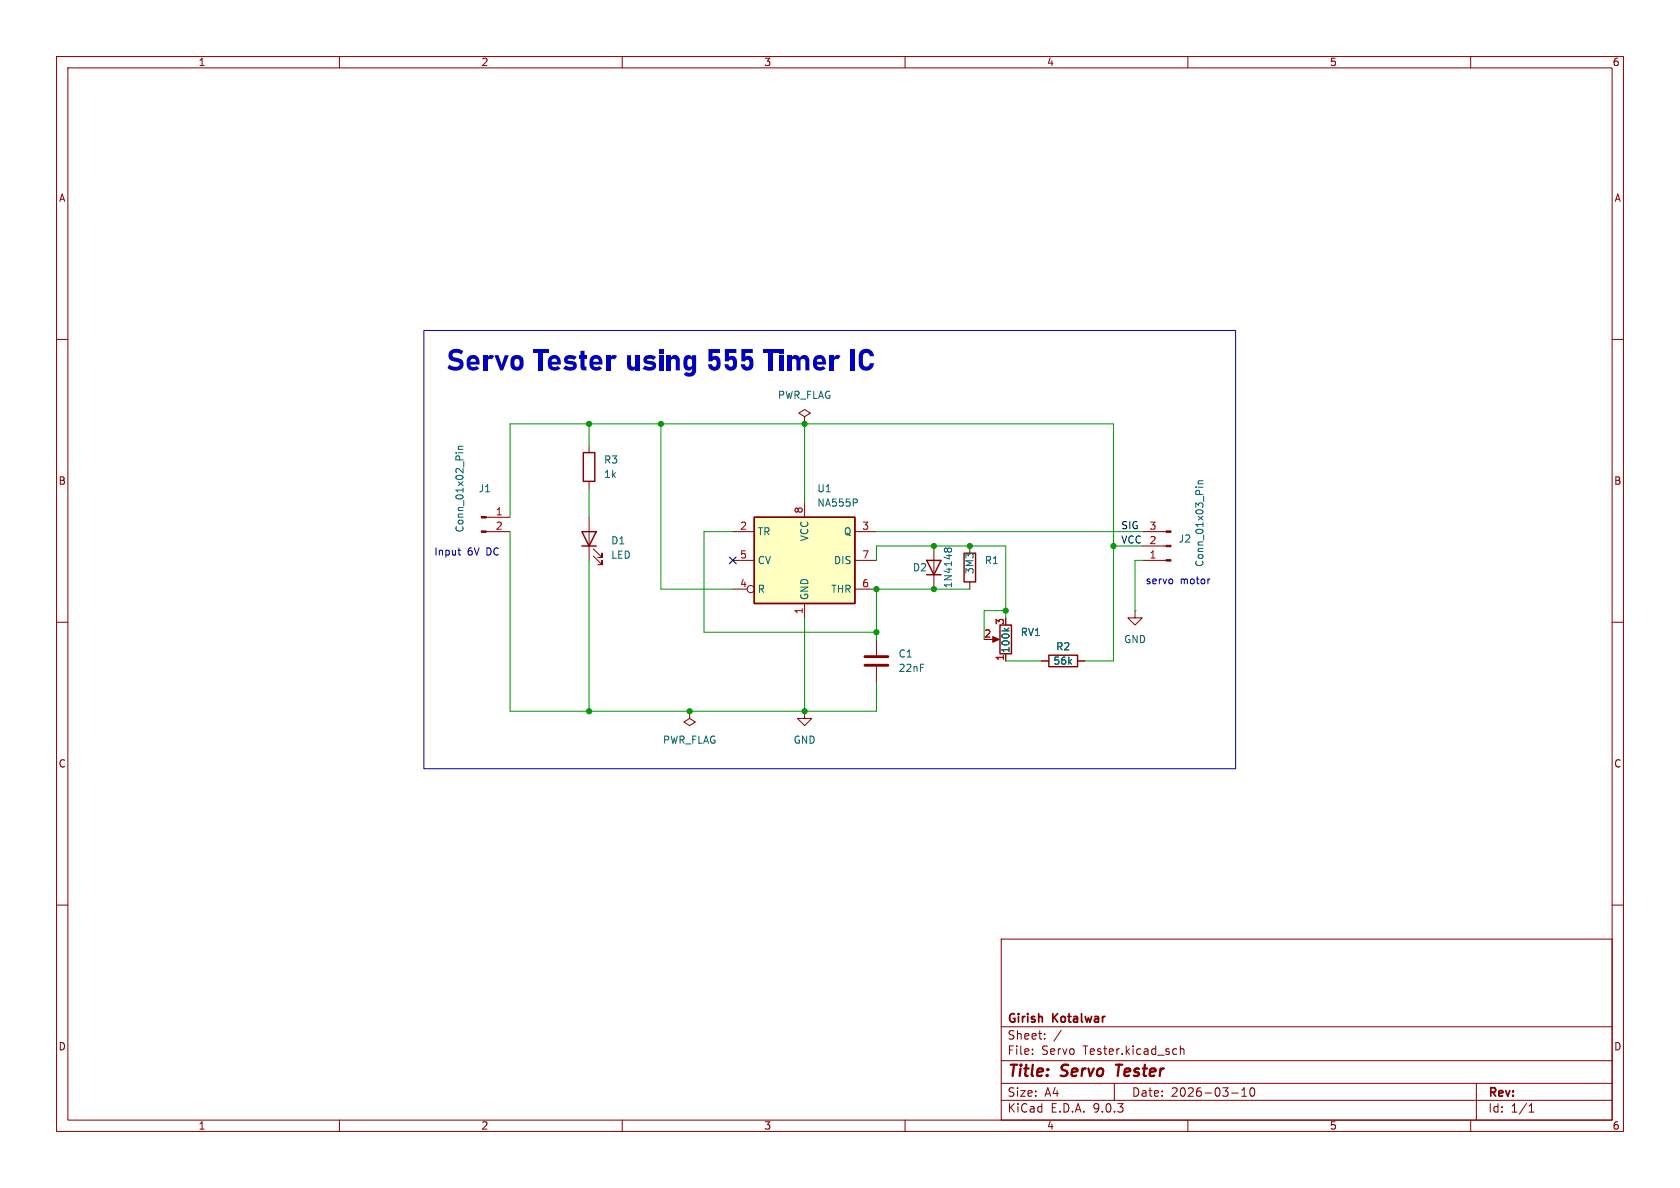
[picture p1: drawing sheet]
(kicad_sch
 (version 20250114)
 (generator "eeschema")
 (generator_version "9.0")
 (paper "A4")
 (title_block
  (title "Servo Tester")
  (date "2026-03-10")
  (company "Girish Kotalwar"))
 (lib_symbols
  (symbol "Connector:Conn_01x02_Pin"
   (pin_names
    (offset 1.016) (hide yes)) (exclude_from_sim no) (in_bom yes) (on_board yes)
   (property "Reference" "J" (at 0 2.54 0) (effects (font (size 1.27 1.27))))
   (property "Value" "Conn_01x02_Pin" (at 0 -5.08 0) (effects (font (size 1.27 1.27))))
   (property "Footprint" "" (at 0 0 0) (effects (font (size 1.27 1.27)) (hide yes)))
   (property "Datasheet" "~" (at 0 0 0) (effects (font (size 1.27 1.27)) (hide yes)))
   (property "Description" "Generic connector, single row, 01x02, script generated" (at 0 0 0) (effects (font (size 1.27 1.27)) (hide yes)))
   (property "ki_locked" "" (at 0 0 0) (effects (font (size 1.27 1.27))))
   (symbol "Conn_01x02_Pin_1_1"
    (rectangle (start 0.8636 0.127) (end 0 -0.127) (stroke (width 0.1524) (type default)) (fill (type outline)))
    (rectangle (start 0.8636 -2.413) (end 0 -2.667) (stroke (width 0.1524) (type default)) (fill (type outline)))
    (polyline (pts (xy 1.27 0) (xy 0.8636 0)) (stroke (width 0.1524) (type default)) (fill (type none)))
    (polyline (pts (xy 1.27 -2.54) (xy 0.8636 -2.54)) (stroke (width 0.1524) (type default)) (fill (type none)))
    (pin passive line (at 5.08 0 180) (length 3.81) (name "Pin_1" (effects (font (size 1.27 1.27)))) (number "1" (effects (font (size 1.27 1.27)))))
    (pin passive line (at 5.08 -2.54 180) (length 3.81) (name "Pin_2" (effects (font (size 1.27 1.27)))) (number "2" (effects (font (size 1.27 1.27))))))
   (embedded_fonts no))
  (symbol "Connector:Conn_01x03_Pin"
   (pin_names
    (offset 1.016) (hide yes)) (exclude_from_sim no) (in_bom yes) (on_board yes)
   (property "Reference" "J" (at 0 5.08 0) (effects (font (size 1.27 1.27))))
   (property "Value" "Conn_01x03_Pin" (at 0 -5.08 0) (effects (font (size 1.27 1.27))))
   (property "Footprint" "" (at 0 0 0) (effects (font (size 1.27 1.27)) (hide yes)))
   (property "Datasheet" "~" (at 0 0 0) (effects (font (size 1.27 1.27)) (hide yes)))
   (property "Description" "Generic connector, single row, 01x03, script generated" (at 0 0 0) (effects (font (size 1.27 1.27)) (hide yes)))
   (property "ki_locked" "" (at 0 0 0) (effects (font (size 1.27 1.27))))
   (symbol "Conn_01x03_Pin_1_1"
    (rectangle (start 0.8636 2.667) (end 0 2.413) (stroke (width 0.1524) (type default)) (fill (type outline)))
    (rectangle (start 0.8636 0.127) (end 0 -0.127) (stroke (width 0.1524) (type default)) (fill (type outline)))
    (rectangle (start 0.8636 -2.413) (end 0 -2.667) (stroke (width 0.1524) (type default)) (fill (type outline)))
    (polyline (pts (xy 1.27 2.54) (xy 0.8636 2.54)) (stroke (width 0.1524) (type default)) (fill (type none)))
    (polyline (pts (xy 1.27 0) (xy 0.8636 0)) (stroke (width 0.1524) (type default)) (fill (type none)))
    (polyline (pts (xy 1.27 -2.54) (xy 0.8636 -2.54)) (stroke (width 0.1524) (type default)) (fill (type none)))
    (pin passive line (at 5.08 2.54 180) (length 3.81) (name "Pin_1" (effects (font (size 1.27 1.27)))) (number "1" (effects (font (size 1.27 1.27)))))
    (pin passive line (at 5.08 0 180) (length 3.81) (name "Pin_2" (effects (font (size 1.27 1.27)))) (number "2" (effects (font (size 1.27 1.27)))))
    (pin passive line (at 5.08 -2.54 180) (length 3.81) (name "Pin_3" (effects (font (size 1.27 1.27)))) (number "3" (effects (font (size 1.27 1.27))))))
   (embedded_fonts no))
  (symbol "Device:C"
   (pin_numbers (hide yes))
   (pin_names
    (offset 0.254)) (exclude_from_sim no) (in_bom yes) (on_board yes)
   (property "Reference" "C" (at 0.635 2.54 0) (effects (font (size 1.27 1.27)) (justify left)))
   (property "Value" "C" (at 0.635 -2.54 0) (effects (font (size 1.27 1.27)) (justify left)))
   (property "Footprint" "" (at 0.9652 -3.81 0) (effects (font (size 1.27 1.27)) (hide yes)))
   (property "Datasheet" "~" (at 0 0 0) (effects (font (size 1.27 1.27)) (hide yes)))
   (property "Description" "Unpolarized capacitor" (at 0 0 0) (effects (font (size 1.27 1.27)) (hide yes)))
   (symbol "C_0_1"
    (polyline (pts (xy -2.032 0.762) (xy 2.032 0.762)) (stroke (width 0.508) (type default)) (fill (type none)))
    (polyline (pts (xy -2.032 -0.762) (xy 2.032 -0.762)) (stroke (width 0.508) (type default)) (fill (type none))))
   (symbol "C_1_1"
    (pin passive line (at 0 3.81 270) (length 2.794) (name "~" (effects (font (size 1.27 1.27)))) (number "1" (effects (font (size 1.27 1.27)))))
    (pin passive line (at 0 -3.81 90) (length 2.794) (name "~" (effects (font (size 1.27 1.27)))) (number "2" (effects (font (size 1.27 1.27))))))
   (embedded_fonts no))
  (symbol "Device:LED"
   (pin_numbers (hide yes))
   (pin_names
    (offset 1.016) (hide yes)) (exclude_from_sim no) (in_bom yes) (on_board yes)
   (property "Reference" "D" (at 0 2.54 0) (effects (font (size 1.27 1.27))))
   (property "Value" "LED" (at 0 -2.54 0) (effects (font (size 1.27 1.27))))
   (property "Footprint" "" (at 0 0 0) (effects (font (size 1.27 1.27)) (hide yes)))
   (property "Datasheet" "~" (at 0 0 0) (effects (font (size 1.27 1.27)) (hide yes)))
   (property "Description" "Light emitting diode" (at 0 0 0) (effects (font (size 1.27 1.27)) (hide yes)))
   (property "Sim.Pins" "1=K 2=A" (at 0 0 0) (effects (font (size 1.27 1.27)) (hide yes)))
   (symbol "LED_0_1"
    (polyline (pts (xy -3.048 -0.762) (xy -4.572 -2.286) (xy -3.81 -2.286) (xy -4.572 -2.286) (xy -4.572 -1.524)) (stroke (width 0) (type default)) (fill (type none)))
    (polyline (pts (xy -1.778 -0.762) (xy -3.302 -2.286) (xy -2.54 -2.286) (xy -3.302 -2.286) (xy -3.302 -1.524)) (stroke (width 0) (type default)) (fill (type none)))
    (polyline (pts (xy -1.27 0) (xy 1.27 0)) (stroke (width 0) (type default)) (fill (type none)))
    (polyline (pts (xy -1.27 -1.27) (xy -1.27 1.27)) (stroke (width 0.254) (type default)) (fill (type none)))
    (polyline (pts (xy 1.27 -1.27) (xy 1.27 1.27) (xy -1.27 0) (xy 1.27 -1.27)) (stroke (width 0.254) (type default)) (fill (type none))))
   (symbol "LED_1_1"
    (pin passive line (at -3.81 0 0) (length 2.54) (name "K" (effects (font (size 1.27 1.27)))) (number "1" (effects (font (size 1.27 1.27)))))
    (pin passive line (at 3.81 0 180) (length 2.54) (name "A" (effects (font (size 1.27 1.27)))) (number "2" (effects (font (size 1.27 1.27))))))
   (embedded_fonts no))
  (symbol "Device:R"
   (pin_numbers (hide yes))
   (pin_names
    (offset 0)) (exclude_from_sim no) (in_bom yes) (on_board yes)
   (property "Reference" "R" (at 2.032 0 90) (effects (font (size 1.27 1.27))))
   (property "Value" "R" (at 0 0 90) (effects (font (size 1.27 1.27))))
   (property "Footprint" "" (at -1.778 0 90) (effects (font (size 1.27 1.27)) (hide yes)))
   (property "Datasheet" "~" (at 0 0 0) (effects (font (size 1.27 1.27)) (hide yes)))
   (property "Description" "Resistor" (at 0 0 0) (effects (font (size 1.27 1.27)) (hide yes)))
   (symbol "R_0_1"
    (rectangle (start -1.016 -2.54) (end 1.016 2.54) (stroke (width 0.254) (type default)) (fill (type none))))
   (symbol "R_1_1"
    (pin passive line (at 0 3.81 270) (length 1.27) (name "~" (effects (font (size 1.27 1.27)))) (number "1" (effects (font (size 1.27 1.27)))))
    (pin passive line (at 0 -3.81 90) (length 1.27) (name "~" (effects (font (size 1.27 1.27)))) (number "2" (effects (font (size 1.27 1.27))))))
   (embedded_fonts no))
  (symbol "Device:R_Potentiometer"
   (pin_names
    (offset 1.016) (hide yes)) (exclude_from_sim no) (in_bom yes) (on_board yes)
   (property "Reference" "RV" (at -4.445 0 90) (effects (font (size 1.27 1.27))))
   (property "Value" "R_Potentiometer" (at -2.54 0 90) (effects (font (size 1.27 1.27))))
   (property "Footprint" "" (at 0 0 0) (effects (font (size 1.27 1.27)) (hide yes)))
   (property "Datasheet" "~" (at 0 0 0) (effects (font (size 1.27 1.27)) (hide yes)))
   (property "Description" "Potentiometer" (at 0 0 0) (effects (font (size 1.27 1.27)) (hide yes)))
   (symbol "R_Potentiometer_0_1"
    (rectangle (start 1.016 2.54) (end -1.016 -2.54) (stroke (width 0.254) (type default)) (fill (type none)))
    (polyline (pts (xy 1.143 0) (xy 2.286 0.508) (xy 2.286 -0.508) (xy 1.143 0)) (stroke (width 0) (type default)) (fill (type outline)))
    (polyline (pts (xy 2.54 0) (xy 1.524 0)) (stroke (width 0) (type default)) (fill (type none))))
   (symbol "R_Potentiometer_1_1"
    (pin passive line (at 0 3.81 270) (length 1.27) (name "1" (effects (font (size 1.27 1.27)))) (number "1" (effects (font (size 1.27 1.27)))))
    (pin passive line (at 0 -3.81 90) (length 1.27) (name "3" (effects (font (size 1.27 1.27)))) (number "3" (effects (font (size 1.27 1.27)))))
    (pin passive line (at 3.81 0 180) (length 1.27) (name "2" (effects (font (size 1.27 1.27)))) (number "2" (effects (font (size 1.27 1.27))))))
   (embedded_fonts no))
  (symbol "Diode:1N4148"
   (pin_numbers (hide yes))
   (pin_names (hide yes)) (exclude_from_sim no) (in_bom yes) (on_board yes)
   (property "Reference" "D" (at 0 2.54 0) (effects (font (size 1.27 1.27))))
   (property "Value" "1N4148" (at 0 -2.54 0) (effects (font (size 1.27 1.27))))
   (property "Footprint" "Diode_THT:D_DO-35_SOD27_P7.62mm_Horizontal" (at 0 0 0) (effects (font (size 1.27 1.27)) (hide yes)))
   (property "Datasheet" "https://assets.nexperia.com/documents/data-sheet/1N4148_1N4448.pdf" (at 0 0 0) (effects (font (size 1.27 1.27)) (hide yes)))
   (property "Description" "100V 0.15A standard switching diode, DO-35" (at 0 0 0) (effects (font (size 1.27 1.27)) (hide yes)))
   (property "Sim.Device" "D" (at 0 0 0) (effects (font (size 1.27 1.27)) (hide yes)))
   (property "Sim.Pins" "1=K 2=A" (at 0 0 0) (effects (font (size 1.27 1.27)) (hide yes)))
   (symbol "1N4148_0_1"
    (polyline (pts (xy -1.27 1.27) (xy -1.27 -1.27)) (stroke (width 0.254) (type default)) (fill (type none)))
    (polyline (pts (xy 1.27 1.27) (xy 1.27 -1.27) (xy -1.27 0) (xy 1.27 1.27)) (stroke (width 0.254) (type default)) (fill (type none)))
    (polyline (pts (xy 1.27 0) (xy -1.27 0)) (stroke (width 0) (type default)) (fill (type none))))
   (symbol "1N4148_1_1"
    (pin passive line (at -3.81 0 0) (length 2.54) (name "K" (effects (font (size 1.27 1.27)))) (number "1" (effects (font (size 1.27 1.27)))))
    (pin passive line (at 3.81 0 180) (length 2.54) (name "A" (effects (font (size 1.27 1.27)))) (number "2" (effects (font (size 1.27 1.27))))))
   (embedded_fonts no))
  (symbol "Timer:NA555P" (exclude_from_sim no) (in_bom yes) (on_board yes)
   (property "Reference" "U" (at -10.16 8.89 0) (effects (font (size 1.27 1.27)) (justify left)))
   (property "Value" "NA555P" (at 2.54 8.89 0) (effects (font (size 1.27 1.27)) (justify left)))
   (property "Footprint" "Package_DIP:DIP-8_W7.62mm" (at 16.51 -10.16 0) (effects (font (size 1.27 1.27)) (hide yes)))
   (property "Datasheet" "http://www.ti.com/lit/ds/symlink/ne555.pdf" (at 21.59 -10.16 0) (effects (font (size 1.27 1.27)) (hide yes)))
   (property "Description" "Precision Timers, 555 compatible, PDIP-8" (at 0 0 0) (effects (font (size 1.27 1.27)) (hide yes)))
   (symbol "NA555P_0_0"
    (pin power_in line (at 0 10.16 270) (length 2.54) (name "VCC" (effects (font (size 1.27 1.27)))) (number "8" (effects (font (size 1.27 1.27)))))
    (pin power_in line (at 0 -10.16 90) (length 2.54) (name "GND" (effects (font (size 1.27 1.27)))) (number "1" (effects (font (size 1.27 1.27))))))
   (symbol "NA555P_0_1"
    (rectangle (start -8.89 -7.62) (end 8.89 7.62) (stroke (width 0.254) (type default)) (fill (type background)))
    (rectangle (start -8.89 -7.62) (end 8.89 7.62) (stroke (width 0.254) (type default)) (fill (type background))))
   (symbol "NA555P_1_1"
    (pin input line (at -12.7 5.08 0) (length 3.81) (name "TR" (effects (font (size 1.27 1.27)))) (number "2" (effects (font (size 1.27 1.27)))))
    (pin input line (at -12.7 0 0) (length 3.81) (name "CV" (effects (font (size 1.27 1.27)))) (number "5" (effects (font (size 1.27 1.27)))))
    (pin input inverted (at -12.7 -5.08 0) (length 3.81) (name "R" (effects (font (size 1.27 1.27)))) (number "4" (effects (font (size 1.27 1.27)))))
    (pin output line (at 12.7 5.08 180) (length 3.81) (name "Q" (effects (font (size 1.27 1.27)))) (number "3" (effects (font (size 1.27 1.27)))))
    (pin input line (at 12.7 0 180) (length 3.81) (name "DIS" (effects (font (size 1.27 1.27)))) (number "7" (effects (font (size 1.27 1.27)))))
    (pin input line (at 12.7 -5.08 180) (length 3.81) (name "THR" (effects (font (size 1.27 1.27)))) (number "6" (effects (font (size 1.27 1.27))))))
   (embedded_fonts no))
  (symbol "power:GND"
   (power)
   (pin_numbers (hide yes))
   (pin_names
    (offset 0) (hide yes)) (exclude_from_sim no) (in_bom yes) (on_board yes)
   (property "Reference" "#PWR" (at 0 -6.35 0) (effects (font (size 1.27 1.27)) (hide yes)))
   (property "Value" "GND" (at 0 -3.81 0) (effects (font (size 1.27 1.27))))
   (property "Footprint" "" (at 0 0 0) (effects (font (size 1.27 1.27)) (hide yes)))
   (property "Datasheet" "" (at 0 0 0) (effects (font (size 1.27 1.27)) (hide yes)))
   (property "Description" "Power symbol creates a global label with name \"GND\" , ground" (at 0 0 0) (effects (font (size 1.27 1.27)) (hide yes)))
   (symbol "GND_0_1"
    (polyline (pts (xy 0 0) (xy 0 -1.27) (xy 1.27 -1.27) (xy 0 -2.54) (xy -1.27 -1.27) (xy 0 -1.27)) (stroke (width 0) (type default)) (fill (type none))))
   (symbol "GND_1_1"
    (pin power_in line (at 0 0 270) (length 0) (name "~" (effects (font (size 1.27 1.27)))) (number "1" (effects (font (size 1.27 1.27))))))
   (embedded_fonts no))
  (symbol "power:PWR_FLAG"
   (power)
   (pin_numbers (hide yes))
   (pin_names
    (offset 0) (hide yes)) (exclude_from_sim no) (in_bom yes) (on_board yes)
   (property "Reference" "#FLG" (at 0 1.905 0) (effects (font (size 1.27 1.27)) (hide yes)))
   (property "Value" "PWR_FLAG" (at 0 3.81 0) (effects (font (size 1.27 1.27))))
   (property "Footprint" "" (at 0 0 0) (effects (font (size 1.27 1.27)) (hide yes)))
   (property "Datasheet" "~" (at 0 0 0) (effects (font (size 1.27 1.27)) (hide yes)))
   (property "Description" "Special symbol for telling ERC where power comes from" (at 0 0 0) (effects (font (size 1.27 1.27)) (hide yes)))
   (symbol "PWR_FLAG_0_0"
    (pin power_out line (at 0 0 90) (length 0) (name "~" (effects (font (size 1.27 1.27)))) (number "1" (effects (font (size 1.27 1.27))))))
   (symbol "PWR_FLAG_0_1"
    (polyline (pts (xy 0 0) (xy 0 1.27) (xy -1.016 1.905) (xy 0 2.54) (xy 1.016 1.905) (xy 0 1.27)) (stroke (width 0) (type default)) (fill (type none))))
   (embedded_fonts no)))
 (rectangle
  (start 74.93 58.42)
  (end 218.44 135.89)
  (stroke (width 0) (type default))
  (fill (type none)))
 (text "servo motor"
  (exclude_from_sim no)
  (at 208.28 102.87 0)
  (effects (font (size 1.27 1.27))))
 (text "Servo Tester using 555 Timer IC"
  (exclude_from_sim no)
  (at 116.84 64.77 0)
  (effects (font
    (face "Bahnschrift") (size 3.81 3.81)
    (bold yes))))
 (text "Input 6V DC"
  (exclude_from_sim no)
  (at 82.55 97.79 0)
  (effects (font (size 1.27 1.27))))
 (junction
  (at 171.45 96.52)
  (diameter 0)
  (color 0 0 0 0))
 (junction
  (at 165.1 104.14)
  (diameter 0)
  (color 0 0 0 0))
 (junction
  (at 104.14 74.93)
  (diameter 0)
  (color 0 0 0 0))
 (junction
  (at 154.94 111.76)
  (diameter 0)
  (color 0 0 0 0))
 (junction
  (at 165.1 96.52)
  (diameter 0)
  (color 0 0 0 0))
 (junction
  (at 142.24 125.73)
  (diameter 0)
  (color 0 0 0 0))
 (junction
  (at 196.85 96.52)
  (diameter 0)
  (color 0 0 0 0))
 (junction
  (at 142.24 74.93)
  (diameter 0)
  (color 0 0 0 0))
 (junction
  (at 177.8 107.95)
  (diameter 0)
  (color 0 0 0 0))
 (junction
  (at 154.94 104.14)
  (diameter 0)
  (color 0 0 0 0))
 (junction
  (at 121.92 125.73)
  (diameter 0)
  (color 0 0 0 0))
 (junction
  (at 104.14 125.73)
  (diameter 0)
  (color 0 0 0 0))
 (junction
  (at 116.84 74.93)
  (diameter 0)
  (color 0 0 0 0))
 (no_connect
  (at 129.54 99.06))
 (wire
  (pts (xy 142.24 74.93) (xy 196.85 74.93))
  (stroke (width 0) (type default)))
 (wire
  (pts (xy 104.14 99.06) (xy 104.14 125.73))
  (stroke (width 0) (type default)))
 (wire
  (pts (xy 154.94 120.65) (xy 154.94 125.73))
  (stroke (width 0) (type default)))
 (wire
  (pts (xy 177.8 107.95) (xy 177.8 96.52))
  (stroke (width 0) (type default)))
 (wire
  (pts (xy 129.54 104.14) (xy 116.84 104.14))
  (stroke (width 0) (type default)))
 (wire
  (pts (xy 90.17 74.93) (xy 90.17 91.44))
  (stroke (width 0) (type default)))
 (wire
  (pts (xy 142.24 125.73) (xy 142.24 109.22))
  (stroke (width 0) (type default)))
 (wire
  (pts (xy 173.99 113.03) (xy 173.99 107.95))
  (stroke (width 0) (type default)))
 (wire
  (pts (xy 165.1 96.52) (xy 171.45 96.52))
  (stroke (width 0) (type default)))
 (wire
  (pts (xy 201.93 99.06) (xy 200.66 99.06))
  (stroke (width 0) (type default)))
 (wire
  (pts (xy 104.14 125.73) (xy 121.92 125.73))
  (stroke (width 0) (type default)))
 (wire
  (pts (xy 90.17 93.98) (xy 90.17 125.73))
  (stroke (width 0) (type default)))
 (wire
  (pts (xy 121.92 125.73) (xy 142.24 125.73))
  (stroke (width 0) (type default)))
 (wire
  (pts (xy 154.94 111.76) (xy 154.94 113.03))
  (stroke (width 0) (type default)))
 (wire
  (pts (xy 177.8 116.84) (xy 184.15 116.84))
  (stroke (width 0) (type default)))
 (wire
  (pts (xy 104.14 86.36) (xy 104.14 91.44))
  (stroke (width 0) (type default)))
 (wire
  (pts (xy 124.46 93.98) (xy 124.46 111.76))
  (stroke (width 0) (type default)))
 (wire
  (pts (xy 200.66 99.06) (xy 200.66 107.95))
  (stroke (width 0) (type default)))
 (wire
  (pts (xy 142.24 74.93) (xy 142.24 88.9))
  (stroke (width 0) (type default)))
 (wire
  (pts (xy 154.94 104.14) (xy 154.94 111.76))
  (stroke (width 0) (type default)))
 (wire
  (pts (xy 196.85 116.84) (xy 196.85 96.52))
  (stroke (width 0) (type default)))
 (wire
  (pts (xy 196.85 96.52) (xy 196.85 74.93))
  (stroke (width 0) (type default)))
 (wire
  (pts (xy 177.8 109.22) (xy 177.8 107.95))
  (stroke (width 0) (type default)))
 (wire
  (pts (xy 90.17 125.73) (xy 104.14 125.73))
  (stroke (width 0) (type default)))
 (wire
  (pts (xy 116.84 104.14) (xy 116.84 74.93))
  (stroke (width 0) (type default)))
 (wire
  (pts (xy 129.54 93.98) (xy 124.46 93.98))
  (stroke (width 0) (type default)))
 (wire
  (pts (xy 201.93 96.52) (xy 196.85 96.52))
  (stroke (width 0) (type default)))
 (wire
  (pts (xy 116.84 74.93) (xy 142.24 74.93))
  (stroke (width 0) (type default)))
 (wire
  (pts (xy 173.99 107.95) (xy 177.8 107.95))
  (stroke (width 0) (type default)))
 (wire
  (pts (xy 165.1 104.14) (xy 171.45 104.14))
  (stroke (width 0) (type default)))
 (wire
  (pts (xy 154.94 93.98) (xy 201.93 93.98))
  (stroke (width 0) (type default)))
 (wire
  (pts (xy 104.14 78.74) (xy 104.14 74.93))
  (stroke (width 0) (type default)))
 (wire
  (pts (xy 154.94 96.52) (xy 154.94 99.06))
  (stroke (width 0) (type default)))
 (wire
  (pts (xy 154.94 104.14) (xy 165.1 104.14))
  (stroke (width 0) (type default)))
 (wire
  (pts (xy 154.94 96.52) (xy 165.1 96.52))
  (stroke (width 0) (type default)))
 (wire
  (pts (xy 154.94 125.73) (xy 142.24 125.73))
  (stroke (width 0) (type default)))
 (wire
  (pts (xy 124.46 111.76) (xy 154.94 111.76))
  (stroke (width 0) (type default)))
 (wire
  (pts (xy 171.45 96.52) (xy 177.8 96.52))
  (stroke (width 0) (type default)))
 (wire
  (pts (xy 191.77 116.84) (xy 196.85 116.84))
  (stroke (width 0) (type default)))
 (wire
  (pts (xy 104.14 74.93) (xy 116.84 74.93))
  (stroke (width 0) (type default)))
 (wire
  (pts (xy 104.14 74.93) (xy 90.17 74.93))
  (stroke (width 0) (type default)))
 (label "SIG"
  (at 198.12 93.98 0)
  (effects (font (size 1.27 1.27)) (justify left bottom)))
 (label "VCC"
  (at 198.12 96.52 0)
  (effects (font (size 1.27 1.27)) (justify left bottom)))
 (symbol
  (lib_id "power:GND")
  (at 200.66 107.95 0)
  (unit 1)
  (exclude_from_sim no)
  (in_bom yes)
  (on_board yes)
  (dnp no)
  (fields_autoplaced yes)
  (property "Reference" "#PWR02" (at 200.66 114.3 0) (effects (font (size 1.27 1.27)) (hide yes)))
  (property "Value" "GND" (at 200.66 113.03 0) (effects (font (size 1.27 1.27))))
  (property "Footprint" "" (at 200.66 107.95 0) (effects (font (size 1.27 1.27)) (hide yes)))
  (property "Datasheet" "" (at 200.66 107.95 0) (effects (font (size 1.27 1.27)) (hide yes)))
  (property "Description" "Power symbol creates a global label with name \"GND\" , ground" (at 200.66 107.95 0) (effects (font (size 1.27 1.27)) (hide yes)))
  (pin "1"))
 (symbol
  (lib_id "Device:C")
  (at 154.94 116.84 0)
  (unit 1)
  (exclude_from_sim no)
  (in_bom yes)
  (on_board yes)
  (dnp no)
  (fields_autoplaced yes)
  (property "Reference" "C1" (at 158.75 115.5699 0) (effects (font (size 1.27 1.27)) (justify left)))
  (property "Value" "22nF" (at 158.75 118.1099 0) (effects (font (size 1.27 1.27)) (justify left)))
  (property "Footprint" "Capacitor_THT:C_Disc_D4.3mm_W1.9mm_P5.00mm" (at 155.9052 120.65 0) (effects (font (size 1.27 1.27)) (hide yes)))
  (property "Datasheet" "~" (at 154.94 116.84 0) (effects (font (size 1.27 1.27)) (hide yes)))
  (property "Description" "Unpolarized capacitor" (at 154.94 116.84 0) (effects (font (size 1.27 1.27)) (hide yes)))
  (pin "1")
  (pin "2"))
 (symbol
  (lib_id "Connector:Conn_01x03_Pin")
  (at 207.01 96.52 180)
  (unit 1)
  (exclude_from_sim no)
  (in_bom yes)
  (on_board yes)
  (dnp no)
  (property "Reference" "J2" (at 208.28 95.2499 0) (effects (font (size 1.27 1.27)) (justify right)))
  (property "Value" "Conn_01x03_Pin" (at 212.09 100.33 90) (effects (font (size 1.27 1.27)) (justify right)))
  (property "Footprint" "Connector_PinHeader_2.00mm:PinHeader_1x03_P2.00mm_Horizontal" (at 207.01 96.52 0) (effects (font (size 1.27 1.27)) (hide yes)))
  (property "Datasheet" "~" (at 207.01 96.52 0) (effects (font (size 1.27 1.27)) (hide yes)))
  (property "Description" "Generic connector, single row, 01x03, script generated" (at 207.01 96.52 0) (effects (font (size 1.27 1.27)) (hide yes)))
  (pin "1")
  (pin "2")
  (pin "3"))
 (symbol
  (lib_id "Diode:1N4148")
  (at 165.1 100.33 90)
  (unit 1)
  (exclude_from_sim no)
  (in_bom yes)
  (on_board yes)
  (dnp no)
  (property "Reference" "D2" (at 161.29 100.33 90) (effects (font (size 1.27 1.27)) (justify right)))
  (property "Value" "1N4148" (at 167.64 96.52 0) (effects (font (size 1.27 1.27)) (justify right)))
  (property "Footprint" "Diode_THT:D_DO-35_SOD27_P7.62mm_Horizontal" (at 165.1 100.33 0) (effects (font (size 1.27 1.27)) (hide yes)))
  (property "Datasheet" "https://assets.nexperia.com/documents/data-sheet/1N4148_1N4448.pdf" (at 165.1 100.33 0) (effects (font (size 1.27 1.27)) (hide yes)))
  (property "Description" "100V 0.15A standard switching diode, DO-35" (at 165.1 100.33 0) (effects (font (size 1.27 1.27)) (hide yes)))
  (property "Sim.Device" "D" (at 165.1 100.33 0) (effects (font (size 1.27 1.27)) (hide yes)))
  (property "Sim.Pins" "1=K 2=A" (at 165.1 100.33 0) (effects (font (size 1.27 1.27)) (hide yes)))
  (pin "2")
  (pin "1"))
 (symbol
  (lib_id "Timer:NA555P")
  (at 142.24 99.06 0)
  (unit 1)
  (exclude_from_sim no)
  (in_bom yes)
  (on_board yes)
  (dnp no)
  (fields_autoplaced yes)
  (property "Reference" "U1" (at 144.3833 86.36 0) (effects (font (size 1.27 1.27)) (justify left)))
  (property "Value" "NA555P" (at 144.3833 88.9 0) (effects (font (size 1.27 1.27)) (justify left)))
  (property "Footprint" "Package_DIP:DIP-8_W7.62mm" (at 158.75 109.22 0) (effects (font (size 1.27 1.27)) (hide yes)))
  (property "Datasheet" "http://www.ti.com/lit/ds/symlink/ne555.pdf" (at 163.83 109.22 0) (effects (font (size 1.27 1.27)) (hide yes)))
  (property "Description" "Precision Timers, 555 compatible, PDIP-8" (at 142.24 99.06 0) (effects (font (size 1.27 1.27)) (hide yes)))
  (pin "4")
  (pin "3")
  (pin "7")
  (pin "5")
  (pin "2")
  (pin "6")
  (pin "1")
  (pin "8"))
 (symbol
  (lib_id "Device:R_Potentiometer")
  (at 177.8 113.03 180)
  (unit 1)
  (exclude_from_sim no)
  (in_bom yes)
  (on_board yes)
  (dnp no)
  (property "Reference" "RV1" (at 180.34 111.7599 0) (effects (font (size 1.27 1.27)) (justify right)))
  (property "Value" "100k" (at 177.8 115.57 90) (effects (font (size 1.27 1.27)) (justify right)))
  (property "Footprint" "Potentiometer_THT:Potentiometer_Alps_RK163_Single_Horizontal" (at 177.8 113.03 0) (effects (font (size 1.27 1.27)) (hide yes)))
  (property "Datasheet" "~" (at 177.8 113.03 0) (effects (font (size 1.27 1.27)) (hide yes)))
  (property "Description" "Potentiometer" (at 177.8 113.03 0) (effects (font (size 1.27 1.27)) (hide yes)))
  (pin "1")
  (pin "3")
  (pin "2"))
 (symbol
  (lib_id "Device:R")
  (at 171.45 100.33 0)
  (unit 1)
  (exclude_from_sim no)
  (in_bom yes)
  (on_board yes)
  (dnp no)
  (property "Reference" "R1" (at 173.99 99.0599 0) (effects (font (size 1.27 1.27)) (justify left)))
  (property "Value" "3M3" (at 171.45 101.6 90) (effects (font (size 1.27 1.27)) (justify left)))
  (property "Footprint" "Resistor_THT:R_Axial_DIN0204_L3.6mm_D1.6mm_P7.62mm_Horizontal" (at 169.672 100.33 90) (effects (font (size 1.27 1.27)) (hide yes)))
  (property "Datasheet" "~" (at 171.45 100.33 0) (effects (font (size 1.27 1.27)) (hide yes)))
  (property "Description" "Resistor" (at 171.45 100.33 0) (effects (font (size 1.27 1.27)) (hide yes)))
  (pin "1")
  (pin "2"))
 (symbol
  (lib_id "Device:LED")
  (at 104.14 95.25 90)
  (unit 1)
  (exclude_from_sim no)
  (in_bom yes)
  (on_board yes)
  (dnp no)
  (fields_autoplaced yes)
  (property "Reference" "D1" (at 107.95 95.5674 90) (effects (font (size 1.27 1.27)) (justify right)))
  (property "Value" "LED" (at 107.95 98.1074 90) (effects (font (size 1.27 1.27)) (justify right)))
  (property "Footprint" "LED_THT:LED_D3.0mm" (at 104.14 95.25 0) (effects (font (size 1.27 1.27)) (hide yes)))
  (property "Datasheet" "~" (at 104.14 95.25 0) (effects (font (size 1.27 1.27)) (hide yes)))
  (property "Description" "Light emitting diode" (at 104.14 95.25 0) (effects (font (size 1.27 1.27)) (hide yes)))
  (property "Sim.Pins" "1=K 2=A" (at 104.14 95.25 0) (effects (font (size 1.27 1.27)) (hide yes)))
  (pin "1")
  (pin "2"))
 (symbol
  (lib_id "Connector:Conn_01x02_Pin")
  (at 85.09 91.44 0)
  (unit 1)
  (exclude_from_sim no)
  (in_bom yes)
  (on_board yes)
  (dnp no)
  (property "Reference" "J1" (at 85.725 86.36 0) (effects (font (size 1.27 1.27))))
  (property "Value" "Conn_01x02_Pin" (at 81.28 86.36 90) (effects (font (size 1.27 1.27))))
  (property "Footprint" "Connector_PinHeader_2.00mm:PinHeader_1x02_P2.00mm_Horizontal" (at 85.09 91.44 0) (effects (font (size 1.27 1.27)) (hide yes)))
  (property "Datasheet" "~" (at 85.09 91.44 0) (effects (font (size 1.27 1.27)) (hide yes)))
  (property "Description" "Generic connector, single row, 01x02, script generated" (at 85.09 91.44 0) (effects (font (size 1.27 1.27)) (hide yes)))
  (pin "1")
  (pin "2"))
 (symbol
  (lib_id "power:PWR_FLAG")
  (at 142.24 74.93 0)
  (unit 1)
  (exclude_from_sim no)
  (in_bom yes)
  (on_board yes)
  (dnp no)
  (fields_autoplaced yes)
  (property "Reference" "#FLG02" (at 142.24 73.025 0) (effects (font (size 1.27 1.27)) (hide yes)))
  (property "Value" "PWR_FLAG" (at 142.24 69.85 0) (effects (font (size 1.27 1.27))))
  (property "Footprint" "" (at 142.24 74.93 0) (effects (font (size 1.27 1.27)) (hide yes)))
  (property "Datasheet" "~" (at 142.24 74.93 0) (effects (font (size 1.27 1.27)) (hide yes)))
  (property "Description" "Special symbol for telling ERC where power comes from" (at 142.24 74.93 0) (effects (font (size 1.27 1.27)) (hide yes)))
  (pin "1"))
 (symbol
  (lib_id "Device:R")
  (at 104.14 82.55 0)
  (unit 1)
  (exclude_from_sim no)
  (in_bom yes)
  (on_board yes)
  (dnp no)
  (fields_autoplaced yes)
  (property "Reference" "R3" (at 106.68 81.2799 0) (effects (font (size 1.27 1.27)) (justify left)))
  (property "Value" "1k" (at 106.68 83.8199 0) (effects (font (size 1.27 1.27)) (justify left)))
  (property "Footprint" "Resistor_THT:R_Axial_DIN0204_L3.6mm_D1.6mm_P7.62mm_Horizontal" (at 102.362 82.55 90) (effects (font (size 1.27 1.27)) (hide yes)))
  (property "Datasheet" "~" (at 104.14 82.55 0) (effects (font (size 1.27 1.27)) (hide yes)))
  (property "Description" "Resistor" (at 104.14 82.55 0) (effects (font (size 1.27 1.27)) (hide yes)))
  (pin "1")
  (pin "2"))
 (symbol
  (lib_id "Device:R")
  (at 187.96 116.84 90)
  (unit 1)
  (exclude_from_sim no)
  (in_bom yes)
  (on_board yes)
  (dnp no)
  (property "Reference" "R2" (at 187.96 114.3 90) (effects (font (size 1.27 1.27))))
  (property "Value" "56k" (at 187.96 116.84 90) (effects (font (size 1.27 1.27))))
  (property "Footprint" "Resistor_THT:R_Axial_DIN0204_L3.6mm_D1.6mm_P7.62mm_Horizontal" (at 187.96 118.618 90) (effects (font (size 1.27 1.27)) (hide yes)))
  (property "Datasheet" "~" (at 187.96 116.84 0) (effects (font (size 1.27 1.27)) (hide yes)))
  (property "Description" "Resistor" (at 187.96 116.84 0) (effects (font (size 1.27 1.27)) (hide yes)))
  (pin "1")
  (pin "2"))
 (symbol
  (lib_id "power:PWR_FLAG")
  (at 121.92 125.73 180)
  (unit 1)
  (exclude_from_sim no)
  (in_bom yes)
  (on_board yes)
  (dnp no)
  (fields_autoplaced yes)
  (property "Reference" "#FLG01" (at 121.92 127.635 0) (effects (font (size 1.27 1.27)) (hide yes)))
  (property "Value" "PWR_FLAG" (at 121.92 130.81 0) (effects (font (size 1.27 1.27))))
  (property "Footprint" "" (at 121.92 125.73 0) (effects (font (size 1.27 1.27)) (hide yes)))
  (property "Datasheet" "~" (at 121.92 125.73 0) (effects (font (size 1.27 1.27)) (hide yes)))
  (property "Description" "Special symbol for telling ERC where power comes from" (at 121.92 125.73 0) (effects (font (size 1.27 1.27)) (hide yes)))
  (pin "1"))
 (symbol
  (lib_id "power:GND")
  (at 142.24 125.73 0)
  (unit 1)
  (exclude_from_sim no)
  (in_bom yes)
  (on_board yes)
  (dnp no)
  (fields_autoplaced yes)
  (property "Reference" "#PWR01" (at 142.24 132.08 0) (effects (font (size 1.27 1.27)) (hide yes)))
  (property "Value" "GND" (at 142.24 130.81 0) (effects (font (size 1.27 1.27))))
  (property "Footprint" "" (at 142.24 125.73 0) (effects (font (size 1.27 1.27)) (hide yes)))
  (property "Datasheet" "" (at 142.24 125.73 0) (effects (font (size 1.27 1.27)) (hide yes)))
  (property "Description" "Power symbol creates a global label with name \"GND\" , ground" (at 142.24 125.73 0) (effects (font (size 1.27 1.27)) (hide yes)))
  (pin "1"))
 (sheet_instances
  (path ""
   (page "1")))
 (embedded_fonts no))
